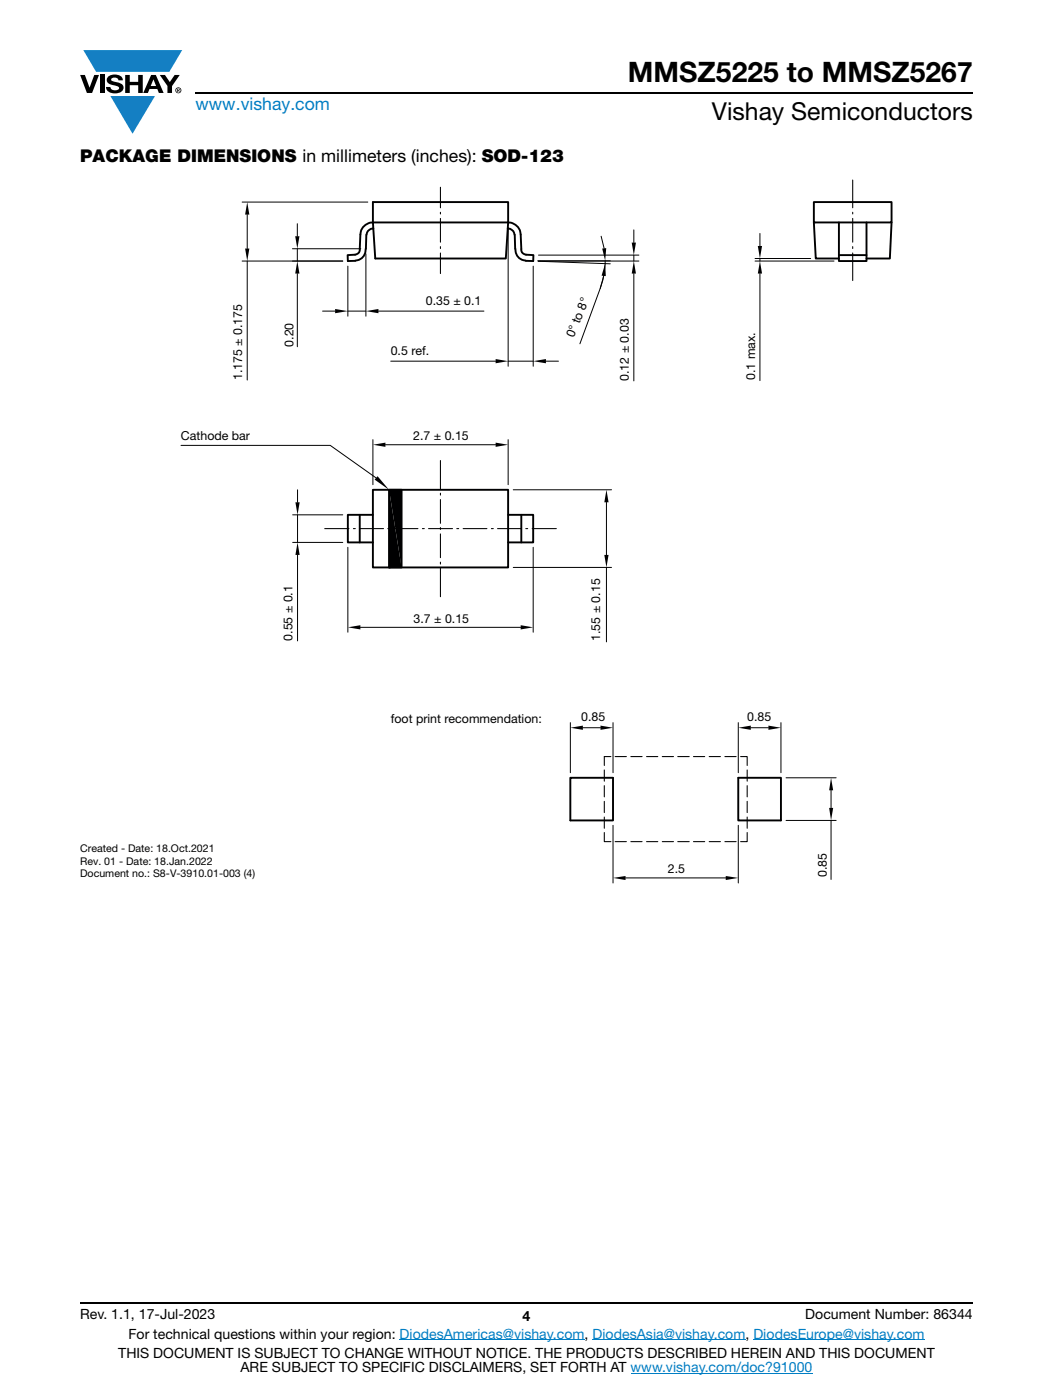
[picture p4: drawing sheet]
<svg xmlns="http://www.w3.org/2000/svg" width="210mm" height="279mm" viewBox="0 0 210 279" stroke-linecap="round" stroke-linejoin="round" font-family="sans-serif">
<g fill="#147fc3">
<path d="M16.6 10h19.7l-2.5 4.3h-1.2h-13.4z"/>
<path d="M22 19.2h8.9l-4.5 7.5z"/>
</g>
<g fill="#000">
<path d="M16 15h.9l1 2.5 .9-2.5h.9l-1.3 3.6h-1.1zM19.9 15h.9v3.6h-.9zM21.6 15.3a2.1 2.1 0 0 1 2.8 .3l.1 .4h-.9a.79 .79 0 0 0-.7-.5 .79 .79 0 0 0-.7 .4l.2 .3 1 .2a1.08 1.08 0 0 1 1.2 1 1.08 1.08 0 0 1-1.1 1.2 1.73 1.73 0 0 1-2.4-1.2h.9a.96 .96 0 0 0 .8 .6 .96 .96 0 0 0 1-.4 1.31 1.31 0 0 0-1.3-.6 1.03 1.03 0 0 1-1-.6 1.03 1.03 0 0 1 .1-1.1zM25 15h.9v1.3h1.7v-1.3h.9v3.6h-.9v-1.6h-1.7v1.6h-.9zM31.9 15h1l1 1.4 .9-1.4h1l-1.5 2.2v1.4h-.9v-1.4z"/>
<path d="M30.6 15.8l.5 1.4h-1zM30.1 15l-1.5 3.6h.9l.3-.8h1.6l.3 .8h.9l-1.5-3.6z"/>
<path d="M35.5 17.8h.2v.2h-.2zM35.3 17.7v.7h.2v-.3l.3 .3-.1-.3 .1-.2v-.2z"/>
<path d="M35.1 18a.46 .46 0 0 1 .9 0 .46 .46 0 0 1-.9 0zM35 18a.6 .6 0 0 0 1.2 0 .6 .6 0 0 0-1.2 0z"/>
</g>
<path d="M39 18.6h155M16 260h178" fill="none" stroke="#000" stroke-width=".36"/>
<path d="M79.7 267.4h36.9M118.2 267.4h30.5M125.8 274h36.2M150.2 267.4h34.2" fill="none" stroke="#007ec4" stroke-width=".2"/>
<path d="M74.4 97.8h26.9v15.4h-26.9zM77.6 97.8h2.5v15.4h-2.5zM74.4 102.7h-5v5.5h5M101.3 102.7h5v5.5h-5M113.7 155.2h8.5v8.5h-8.5zM147.2 155.2h8.5v8.5h-8.5z" fill="none" stroke="#000001" stroke-width=".38"/>
<g fill="none" stroke="#000001" stroke-width=".21">
<path d="M87.8 91.9v5.6M87.8 98.4v.4M87.8 99.7v4.7M64.8 105.5h4.8M70.5 105.5h.4M71.7 105.5h4.8M77.3 105.5h.4M78.6 105.5h4.7M84.2 105.5h.4M85.5 105.5h4.7M87.8 105.3v.4M87.8 106.6v4.7"/>
<path d="M87.8 112.2v.4M87.8 113.4v5.7M91.1 105.5h.4M92.4 105.5h4.7M98 105.5h.4M99.2 105.5h4.8M104.8 105.5h.4M106.1 105.5h4.8"/>
</g>
<circle cx="77.6" cy="113.2" r=".19" fill="#000001"/>
<g fill="#000001">
<path d="M77.6 97.7l2.5 15.5h-2.5z"/>
<path d="M77.6 97.7h2.5v15.5z"/>
</g>
<path d="M162.3 40.3h15.5v4.1h-15.5zM71.7 102.7v5.6M104 102.7v5.6" fill="none" stroke="#000001" stroke-width=".38"/>
<circle cx="162.3" cy="44.4" r=".19" fill="#000001"/>
<path d="M162.3 44.4l.4 7.2h4.6M167.3 44.4v7.7h5.5v-7.7M167.3 50.9h5.5M177.8 44.4l-.4 7.2h-4.6" fill="none" stroke="#000001" stroke-width=".38"/>
<g fill="none" stroke="#000001" stroke-width=".21">
<path d="M170 35.9v5.6M170 42.4v.3M170 43.6v4.7M170 49.2v.4M170 50.5v5.5M120.5 153.7v2.2M120.5 156.8v2.2M120.5 159.9v2.3M121.8 151h-1.3v1.8M122.7 151h2.2M125.8 151h2.2M128.9 151h2.3"/>
<path d="M132.1 151h2.2M135.2 151h2.2M138.3 151h2.2M141.4 151h2.3M144.6 151h2.2M147.7 151h1.3v1.8M149 153.7v2.2M149 156.8v2.2M149 159.9v2.3M120.5 166.1v1.9h1.3M120.5 163.1v2.2M122.7 168h2.2"/>
<path d="M125.8 168h2.2M128.9 168h2.3M132.1 168h2.2M135.2 168h2.2M138.3 168h2.2M141.4 168h2.3M144.6 168h2.2M149 166.1v1.9h-1.3M149 163.1v2.2"/>
</g>
<path d="M113.7 144.2v10M116.2 145.2h3.5M122.2 144.2v10" fill="none" stroke="#000001" stroke-width=".2"/>
<g fill="#000001">
<path d="M113.7 145.2l2.5-.4v.9z"/>
<path d="M119.7 144.8l2.5 .4-2.5 .5z"/>
</g>
<path d="M147.2 144.2v10M149.7 145.2h3.5M155.7 144.2v10" fill="none" stroke="#000001" stroke-width=".2"/>
<g fill="#000001">
<path d="M147.2 145.2l2.5-.4v.9z"/>
<path d="M153.2 144.8l2.5 .4-2.5 .5z"/>
</g>
<path d="M122.2 164.7v11.5M124.7 175.2h20M147.2 164.7v11.5" fill="none" stroke="#000001" stroke-width=".2"/>
<g fill="#000001">
<path d="M122.2 175.2l2.5-.4v.8z"/>
<path d="M144.7 174.8l2.5 .4-2.5 .4z"/>
</g>
<path d="M156.7 155.2h10M165.7 157.7v3.5M156.7 163.7h10M165.7 163.7v11.8" fill="none" stroke="#000001" stroke-width=".2"/>
<g fill="#000001">
<path d="M165.7 155.2l.4 2.5h-.8z"/>
<path d="M165.3 161.2h.8l-.4 2.5z"/>
</g>
<path d="M36.1 88.9h29.8l9.1 6.5" fill="none" stroke="#000001" stroke-width=".2"/>
<path d="M75.3 95l2.3 2.7-2.9-2z" fill="#000001"/>
<path d="M69.4 109.2v17M106.3 109.2v17M71.9 125.2h31.9" fill="none" stroke="#000001" stroke-width=".2"/>
<g fill="#000001">
<path d="M69.4 125.2l2.5-.4v.8z"/>
<path d="M103.8 124.8l2.5 .4-2.5 .4z"/>
</g>
<path d="M102.3 97.7h19.6M102.3 113.2h19.6M120.9 100.2v10.5M120.9 113.2v14.9" fill="none" stroke="#000001" stroke-width=".2"/>
<g fill="#000001">
<path d="M120.9 97.7l.5 2.5h-.9z"/>
<path d="M120.5 110.7h.9l-.5 2.5z"/>
</g>
<path d="M74.4 87.7v9M76.9 88.8h21.9M101.3 87.7v9" fill="none" stroke="#000001" stroke-width=".2"/>
<g fill="#000001">
<path d="M74.4 88.8l2.5-.5v.9z"/>
<path d="M98.8 88.3l2.5 .5-2.5 .4z"/>
</g>
<path d="M150.6 52.1h15.7M150.6 51.6h11.1M151.5 46.6v2.5M151.5 51.6v.5M151.5 54.6v21.4" fill="none" stroke="#000001" stroke-width=".2"/>
<g fill="#000001">
<path d="M151.1 49.1h.9l-.5 2.5z"/>
<path d="M151.5 52.1l.5 2.5h-.9z"/>
</g>
<path d="M72.9 49.6a2.18 2.18 0 0 1-2.1 2.4M73 46.8v2.8M74.4 45.6a1.34 1.34 0 0 0-1.3 1.2M74.4 44.4h26.9l-.4 7.2h-26.1zM74.4 45.6h.1M101.2 45.6h.1M101.3 44.4v-4.1h-26.9v4.1a2.5 2.5 0 0 0-2.5 2.4l-.2 2.9a.97 .97 0 0 1-.9 1.1l-1.5 .1 .1 1.2h1.4M101.3 45.6a1.34 1.34 0 0 1 1.3 1.2M101.3 44.4a2.5 2.5 0 0 1 2.5 2.4l.2 2.9a.96 .96 0 0 0 .9 1.1l1.5 .1-.1 1.2h-1.5M102.6 46.8l.2 2.8a2.18 2.18 0 0 0 2 2.4" fill="none" stroke="#000001" stroke-width=".38"/>
<path d="M87.8 37.4v4.1M87.8 42.4v.3M87.8 43.6v4.7M87.8 49.2v.4M87.8 50.5v4.1" fill="none" stroke="#000001" stroke-width=".21"/>
<path d="M59.3 97.8v2.4M58.4 102.7h10M58.4 108.3h10M59.3 102.7v5.6M59.3 110.7v17.2" fill="none" stroke="#000001" stroke-width=".2"/>
<g fill="#000001">
<path d="M58.9 100.2h.9l-.5 2.5z"/>
<path d="M59.3 108.2l.5 2.5h-.9z"/>
</g>
<path d="M58.3 49.6h13.6M58.3 52.1h10.1M59.3 44.6v2.5M59.3 49.6v2.5M59.3 54.6v14.6" fill="none" stroke="#000001" stroke-width=".2"/>
<g fill="#000001">
<path d="M58.9 47.1h.8l-.4 2.5z"/>
<path d="M59.3 52.1l.4 2.5h-.8z"/>
</g>
<path d="M48.3 40.3h25M48.3 52.1h20.1M49.3 42.8v6.8M49.3 52.1v23.7" fill="none" stroke="#000001" stroke-width=".2"/>
<g fill="#000001">
<path d="M49.3 40.3l.4 2.5h-.8z"/>
<path d="M48.9 49.6h.8l-.4 2.5z"/>
</g>
<path d="M69.4 53.1v10M73 50.7v12.4M64.3 62.1h2.5M69.4 62.1h3.6M75.5 62.1h21" fill="none" stroke="#000001" stroke-width=".2"/>
<g fill="#000001">
<path d="M66.8 61.7l2.6 .4-2.6 .4z"/>
<path d="M73 62.1l2.5-.4v.8z"/>
</g>
<path d="M101.3 45.4v27.7M106.3 53.1v20M77.9 72.1h20.9M101.3 72.1h5M108.9 72.1h2.5" fill="none" stroke="#000001" stroke-width=".2"/>
<g fill="#000001">
<path d="M106.3 72.1l2.6-.4v.8z"/>
<path d="M98.8 71.7l2.5 .4-2.5 .4z"/>
</g>
<path d="M107.3 52.1h20.1M107.4 50.9h20M126.4 45.9v2.5M126.4 50.9v1.2M126.4 54.6v21.4" fill="none" stroke="#000001" stroke-width=".2"/>
<g fill="#000001">
<path d="M126 48.4h.8l-.4 2.5z"/>
<path d="M126.4 52.1l.4 2.5h-.8z"/>
</g>
<path d="M107.2 52.1h14.5M107.3 52.1l14.4 .5M119.7 57.5l-4.1 11.1M119.9 47.1l.6 2.5M120.4 55.1l-.7 2.4M120.7 52.1a16.9 16.9 0 0 1-1 5.4" fill="none" stroke="#000001" stroke-width=".2"/>
<g fill="#000001">
<path d="M120.7 52.6l.1 2.5-.8-.1z"/>
<path d="M120.1 49.6l.8-.1-.2 2.6z"/>
</g>
<text font-size="5.6" x="125.2" y="16.4">MMSZ5225 to MMSZ5267</text>
<text font-size="4.9" x="142" y="23.9">Vishay Semiconductors</text>
<text font-size="3.5" fill="#007ec4" x="39" y="22">www.vishay.com</text>
<text font-size="3.5" x="16" y="32.3">PACKAGE DIMENSIONS in millimeters (inches): SOD-123</text>
<g font-size="2.8">
<text x="16" y="263.3">Rev. 1.1, 17-Jul-2023</text>
<text x="104.2" y="263.6">4</text>
<text x="160.6" y="263.3">Document Number: 86344</text>
<text x="25.6" y="267.1">For technical questions within your region: DiodesAmericas@vishay.com, DiodesAsia@vishay.com, DiodesEurope@vishay.com</text>
<text x="23.6" y="271">THIS DOCUMENT IS SUBJECT TO CHANGE WITHOUT NOTICE. THE PRODUCTS DESCRIBED HEREIN AND THIS DOCUMENT</text>
<text x="48" y="273.8">ARE SUBJECT TO SPECIFIC DISCLAIMERS, SET FORTH AT www.vishay.com/doc?91000</text>
</g>
<g font-size="2.5">
<text x="84.9" y="60.9">0.35 ± 0.1</text>
<text x="58.5" y="69.2" transform="rotate(-90 58.5 69.2)">0.20</text>
<text x="77.9" y="70.9">0.5 ref.</text>
<text x="114.4" y="67.5" transform="rotate(-68 114.4 67.5)">0° to 8°</text>
<text x="48.3" y="75.9" transform="rotate(-90 48.3 75.9)">1.175 ± 0.175</text>
<text x="125.4" y="76" transform="rotate(-90 125.4 76)">0.12 ± 0.03</text>
<text x="150.6" y="75.8" transform="rotate(-90 150.6 75.8)">0.1 max.</text>
<text x="36.1" y="87.8">Cathode bar</text>
<text x="82.4" y="87.7">2.7 ± 0.15</text>
<text x="82.5" y="124.2">3.7 ± 0.15</text>
<text x="58.3" y="127.9" transform="rotate(-90 58.3 127.9)">0.55 ± 0.1</text>
<text x="119.7" y="127.9" transform="rotate(-90 119.7 127.9)">1.55 ± 0.15</text>
<text x="115.9" y="144">0.85</text>
<text x="149" y="144">0.85</text>
<text x="77.9" y="144.4">foot print recommendation:</text>
<text x="133.2" y="174.3">2.5</text>
<text x="164.9" y="175" transform="rotate(-90 164.9 175)">0.85</text>
</g>
<g font-size="2.1">
<text x="16" y="170">Created - Date: 18.Oct.2021</text>
<text x="16" y="172.5">Rev. 01 - Date: 18.Jan.2022</text>
<text x="16" y="175.1">Document no.: S8-V-3910.01-003 (4)</text>
</g>
</svg>
